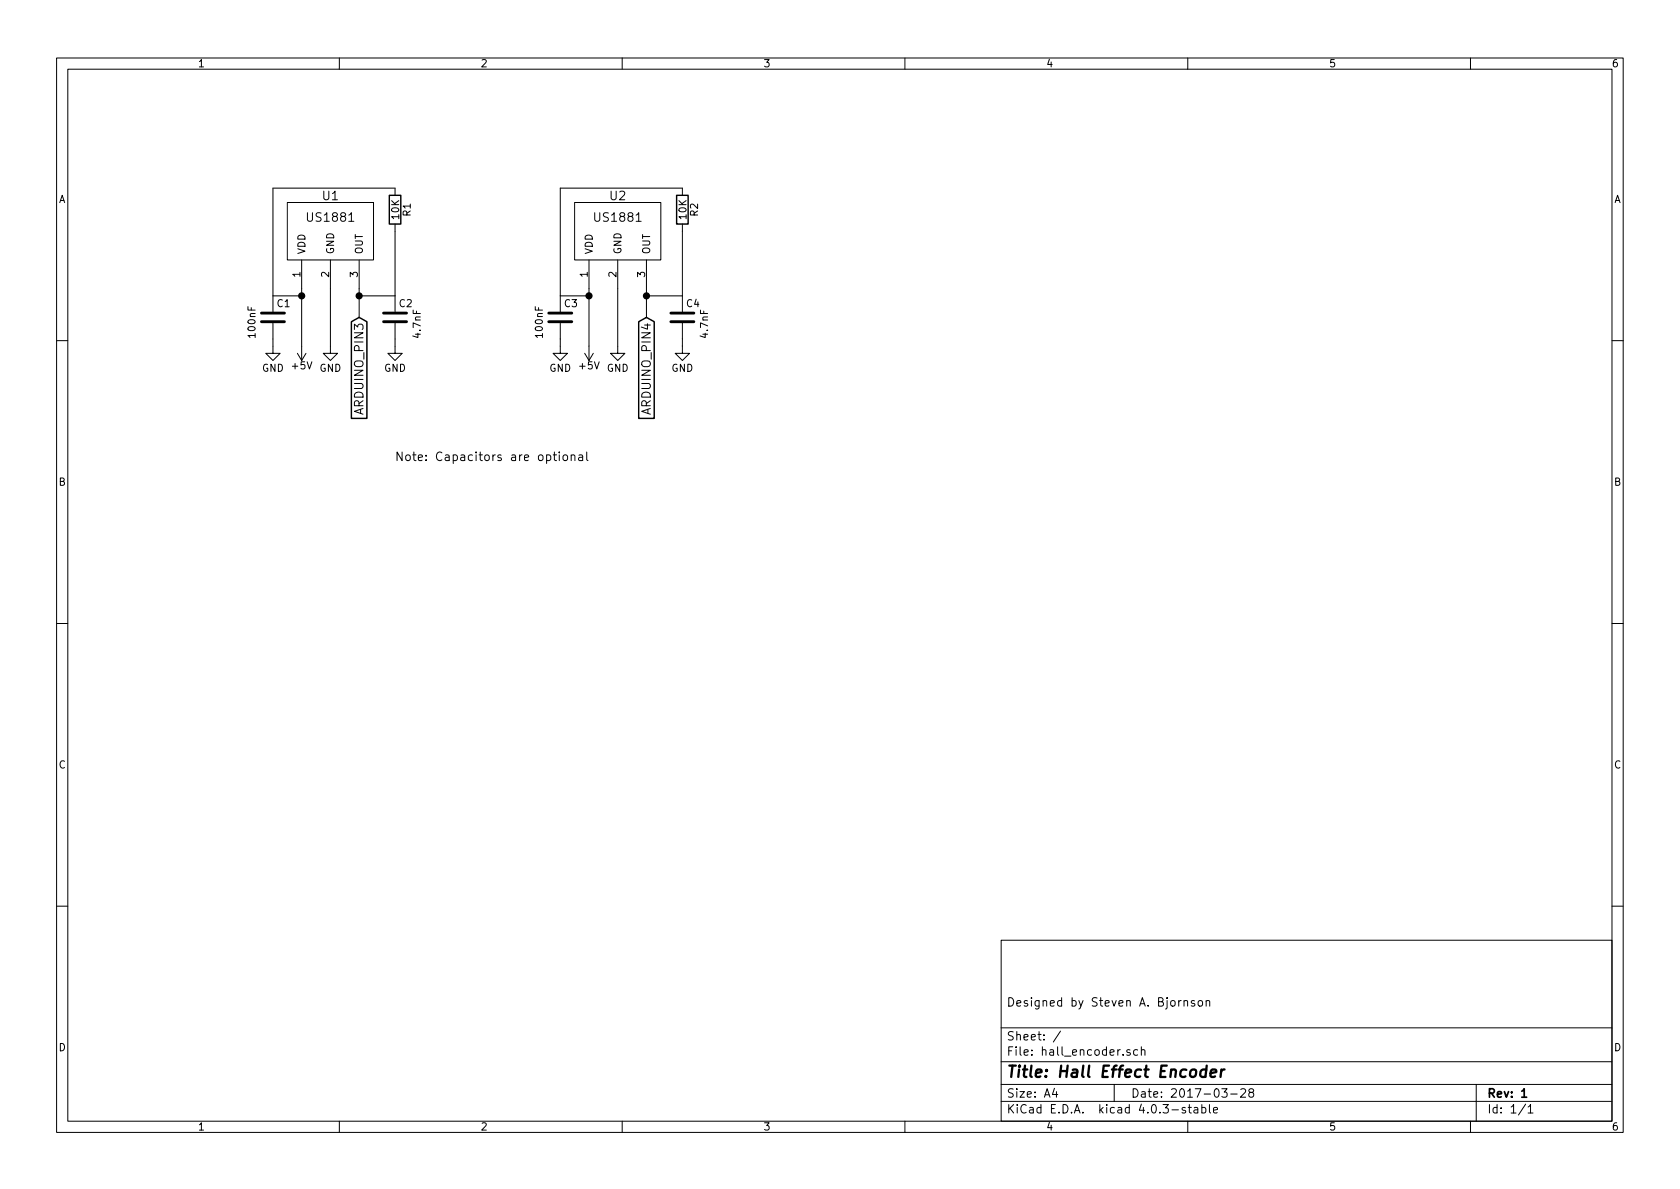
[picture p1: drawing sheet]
EESchema Schematic File Version 2
LIBS:power
LIBS:device
LIBS:transistors
LIBS:conn
LIBS:linear
LIBS:regul
LIBS:74xx
LIBS:cmos4000
LIBS:adc-dac
LIBS:memory
LIBS:xilinx
LIBS:microcontrollers
LIBS:dsp
LIBS:microchip
LIBS:analog_switches
LIBS:motorola
LIBS:texas
LIBS:intel
LIBS:audio
LIBS:interface
LIBS:digital-audio
LIBS:philips
LIBS:display
LIBS:cypress
LIBS:siliconi
LIBS:opto
LIBS:atmel
LIBS:contrib
LIBS:valves
LIBS:homemade
EELAYER 25 0
EELAYER END
$Descr A4 11693 8268
encoding utf-8
Sheet 1 1
Title "Hall Effect Encoder"
Date "2017-03-28"
Rev "1"
Comp ""
Comment1 "Designed by Steven A. Bjornson"
Comment2 ""
Comment3 ""
Comment4 ""
$EndDescr
$Comp
L US1881 U1
U 1 1
P 2300 1600
F 0 "U1" H 2300 1850 60  0000 C CNN
F 1 "US1881" H 2300 1700 60  0000 C CNN
F 2 "" H 300 2700 60  0001 C CNN
F 3 "" H 300 2700 60  0001 C CNN
	1    2300 1600
	1    0    0    -1  
$EndComp
$Comp
L R R1
U 1 1
P 2750 1450
F 0 "R1" V 2830 1450 50  0000 C CNN
F 1 "10K" V 2750 1450 50  0000 C CNN
F 2 "" V 2680 1450 50  0000 C CNN
F 3 "" H 2750 1450 50  0000 C CNN
	1    2750 1450
	1    0    0    -1  
$EndComp
$Comp
L +5V #PWR01
U 1 1
P 2100 2400
F 0 "#PWR01" H 2100 2250 50  0001 C CNN
F 1 "+5V" H 2100 2540 50  0000 C CNN
F 2 "" H 2100 2400 50  0000 C CNN
F 3 "" H 2100 2400 50  0000 C CNN
	1    2100 2400
	-1   0    0    1   
$EndComp
$Comp
L GND #PWR02
U 1 1
P 2300 2400
F 0 "#PWR02" H 2300 2150 50  0001 C CNN
F 1 "GND" H 2300 2250 50  0000 C CNN
F 2 "" H 2300 2400 50  0000 C CNN
F 3 "" H 2300 2400 50  0000 C CNN
	1    2300 2400
	1    0    0    -1  
$EndComp
Wire Wire Line
	2500 2000 2500 2200
Wire Wire Line
	2100 2000 2100 2400
Wire Wire Line
	2300 2000 2300 2400
Text GLabel 2500 2200 3    60   Input ~ 0
ARDUINO_PIN3
Wire Wire Line
	2750 1300 1900 1300
Wire Wire Line
	1900 1300 1900 2050
Wire Wire Line
	1900 2050 2100 2050
Connection ~ 2100 2050
Wire Wire Line
	2500 2050 2750 2050
Wire Wire Line
	2750 2050 2750 1600
Connection ~ 2500 2050
$Comp
L C C1
U 1 1
P 1900 2200
F 0 "C1" H 1925 2300 50  0000 L CNN
F 1 "100nF" V 1750 2050 50  0000 L CNN
F 2 "" H 1938 2050 50  0000 C CNN
F 3 "" H 1900 2200 50  0000 C CNN
	1    1900 2200
	1    0    0    -1  
$EndComp
$Comp
L C C2
U 1 1
P 2750 2200
F 0 "C2" H 2775 2300 50  0000 L CNN
F 1 "4.7nF" V 2900 2050 50  0000 L CNN
F 2 "" H 2788 2050 50  0000 C CNN
F 3 "" H 2750 2200 50  0000 C CNN
	1    2750 2200
	1    0    0    -1  
$EndComp
$Comp
L GND #PWR03
U 1 1
P 1900 2400
F 0 "#PWR03" H 1900 2150 50  0001 C CNN
F 1 "GND" H 1900 2250 50  0000 C CNN
F 2 "" H 1900 2400 50  0000 C CNN
F 3 "" H 1900 2400 50  0000 C CNN
	1    1900 2400
	1    0    0    -1  
$EndComp
$Comp
L GND #PWR04
U 1 1
P 2750 2400
F 0 "#PWR04" H 2750 2150 50  0001 C CNN
F 1 "GND" H 2750 2250 50  0000 C CNN
F 2 "" H 2750 2400 50  0000 C CNN
F 3 "" H 2750 2400 50  0000 C CNN
	1    2750 2400
	1    0    0    -1  
$EndComp
Wire Wire Line
	2750 2350 2750 2400
Wire Wire Line
	1900 2350 1900 2400
$Comp
L US1881 U2
U 1 1
P 4300 1600
F 0 "U2" H 4300 1850 60  0000 C CNN
F 1 "US1881" H 4300 1700 60  0000 C CNN
F 2 "" H 2300 2700 60  0001 C CNN
F 3 "" H 2300 2700 60  0001 C CNN
	1    4300 1600
	1    0    0    -1  
$EndComp
$Comp
L R R2
U 1 1
P 4750 1450
F 0 "R2" V 4830 1450 50  0000 C CNN
F 1 "10K" V 4750 1450 50  0000 C CNN
F 2 "" V 4680 1450 50  0000 C CNN
F 3 "" H 4750 1450 50  0000 C CNN
	1    4750 1450
	1    0    0    -1  
$EndComp
$Comp
L +5V #PWR05
U 1 1
P 4100 2400
F 0 "#PWR05" H 4100 2250 50  0001 C CNN
F 1 "+5V" H 4100 2540 50  0000 C CNN
F 2 "" H 4100 2400 50  0000 C CNN
F 3 "" H 4100 2400 50  0000 C CNN
	1    4100 2400
	-1   0    0    1   
$EndComp
$Comp
L GND #PWR06
U 1 1
P 4300 2400
F 0 "#PWR06" H 4300 2150 50  0001 C CNN
F 1 "GND" H 4300 2250 50  0000 C CNN
F 2 "" H 4300 2400 50  0000 C CNN
F 3 "" H 4300 2400 50  0000 C CNN
	1    4300 2400
	1    0    0    -1  
$EndComp
Wire Wire Line
	4500 2000 4500 2200
Wire Wire Line
	4100 2000 4100 2400
Wire Wire Line
	4300 2000 4300 2400
Text GLabel 4500 2200 3    60   Input ~ 0
ARDUINO_PIN4
Wire Wire Line
	4750 1300 3900 1300
Wire Wire Line
	3900 1300 3900 2050
Wire Wire Line
	3900 2050 4100 2050
Connection ~ 4100 2050
Wire Wire Line
	4500 2050 4750 2050
Wire Wire Line
	4750 2050 4750 1600
Connection ~ 4500 2050
$Comp
L C C3
U 1 1
P 3900 2200
F 0 "C3" H 3925 2300 50  0000 L CNN
F 1 "100nF" V 3750 2050 50  0000 L CNN
F 2 "" H 3938 2050 50  0000 C CNN
F 3 "" H 3900 2200 50  0000 C CNN
	1    3900 2200
	1    0    0    -1  
$EndComp
$Comp
L C C4
U 1 1
P 4750 2200
F 0 "C4" H 4775 2300 50  0000 L CNN
F 1 "4.7nF" V 4900 2050 50  0000 L CNN
F 2 "" H 4788 2050 50  0000 C CNN
F 3 "" H 4750 2200 50  0000 C CNN
	1    4750 2200
	1    0    0    -1  
$EndComp
$Comp
L GND #PWR07
U 1 1
P 3900 2400
F 0 "#PWR07" H 3900 2150 50  0001 C CNN
F 1 "GND" H 3900 2250 50  0000 C CNN
F 2 "" H 3900 2400 50  0000 C CNN
F 3 "" H 3900 2400 50  0000 C CNN
	1    3900 2400
	1    0    0    -1  
$EndComp
$Comp
L GND #PWR08
U 1 1
P 4750 2400
F 0 "#PWR08" H 4750 2150 50  0001 C CNN
F 1 "GND" H 4750 2250 50  0000 C CNN
F 2 "" H 4750 2400 50  0000 C CNN
F 3 "" H 4750 2400 50  0000 C CNN
	1    4750 2400
	1    0    0    -1  
$EndComp
Wire Wire Line
	4750 2350 4750 2400
Wire Wire Line
	3900 2350 3900 2400
Text Notes 2750 3200 0    60   ~ 0
Note: Capacitors are optional
$EndSCHEMATC
